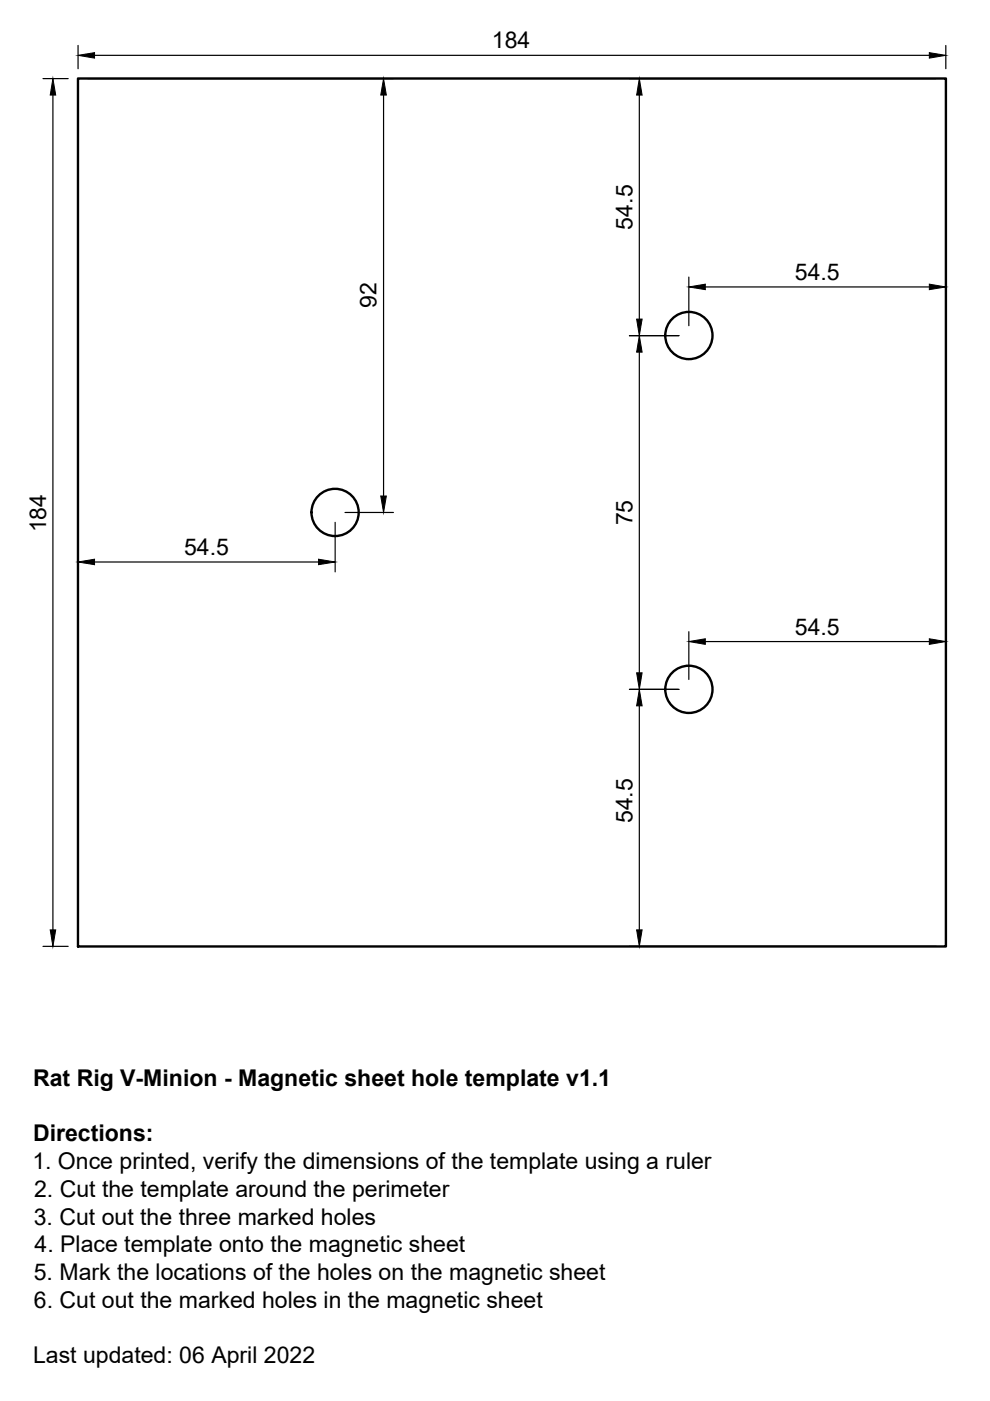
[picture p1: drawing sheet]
<svg xmlns="http://www.w3.org/2000/svg" width="210mm" height="297mm" viewBox="0 0 210 297" stroke-linecap="round" stroke-linejoin="round" font-family="sans-serif">
<!-- layer: Visible -->
<g fill="none" stroke="#000" stroke-width=".51">
<path d="M16.5 16.6h184.1v184.1h-184.1z"/>
<circle cx="146.1" cy="71.1" r="5"/>
<circle cx="71" cy="108.6" r="5"/>
<circle cx="146.1" cy="146.2" r="5"/>
</g>
<!-- layer: Dimensions -->
<g fill="none" stroke="#000" stroke-width=".25">
<path d="M9.1 16.7h5.4M16.6 9.6v5M18.6 16.7h64.8M20 11.7h177M133.5 16.7h64.9M200.5 9.6v5M200.5 18.8v44.1M11.2 20.2v177M81.3 20.2v85M135.6 20.2v47.5M146 58.7v10.4M133.5 71.2h10.5"/>
<path d="M135.6 74.7v67.9M149.5 60.8h47.5M16.6 117v81.6M20 119.2h47.5M71.1 110.8v10.4M73.2 108.7h10.2M146 133.9v10.2M149.5 136h47.5M200.5 133.9v64.7M133.5 146.2h10.5M135.6 149.7v47.5M9.1 200.6h5.4"/>
<path d="M133.5 200.6h64.9"/>
</g>
<g fill="#000" stroke="#000" stroke-width=".21">
<path d="M16.6 11.7l3.4-.5v1.1zM197 11.2l3.5 .5-3.5 .6zM11.2 16.7l.6 3.5h-1.2zM81.3 16.7l.6 3.5h-1.2zM135.6 16.7l.5 3.5h-1.1zM135.6 71.2l.5 3.5h-1.1zM135 67.7h1.1l-.5 3.5zM146 60.8l3.5-.6v1.2zM197 60.2l3.5 .6-3.5 .6zM16.6 119.2l3.4-.6v1.1zM67.5 118.6l3.6 .6-3.6 .5zM80.7 105.2h1.2l-.6 3.5z"/>
<path d="M146 136l3.5-.6v1.2zM197 135.4l3.5 .6-3.5 .6zM135.6 146.2l.5 3.5h-1.1zM135 142.6h1.1l-.5 3.6zM10.6 197.2h1.2l-.6 3.4zM135 197.2h1.1l-.5 3.4z"/>
</g>
<g font-size="4.9">
<text x="104.3" y="10.3">184</text>
<text x="134.1" y="48.7" transform="rotate(-90 134.1 48.7)">54.5</text>
<text x="168.5" y="59.4">54.5</text>
<text x="79.9" y="65.3" transform="rotate(-90 79.9 65.3)">92</text>
<text x="9.8" y="112.9" transform="rotate(-90 9.8 112.9)">184</text>
<text x="134.1" y="111.4" transform="rotate(-90 134.1 111.4)">75</text>
<text x="39" y="117.7">54.5</text>
<text x="168.5" y="134.6">54.5</text>
<text x="134.1" y="174.5" transform="rotate(-90 134.1 174.5)">54.5</text>
<text x="7" y="230.3">Rat Rig V-Minion - Magnetic sheet hole template v1.1</text>
<text x="7" y="242">Directions:</text>
<text x="6.9" y="247.9">1. Once printed, verify the dimensions of the template using a ruler</text>
<text x="7.2" y="253.8">2. Cut the template around the perimeter</text>
<text x="7.2" y="259.7">3. Cut out the three marked holes</text>
<text x="7.3" y="265.5">4. Place template onto the magnetic sheet</text>
<text x="7.2" y="271.4">5. Mark the locations of the holes on the magnetic sheet</text>
<text x="7.2" y="277.3">6. Cut out the marked holes in the magnetic sheet</text>
<text x="7" y="289">Last updated: 06 April 2022</text>
</g>
</svg>
